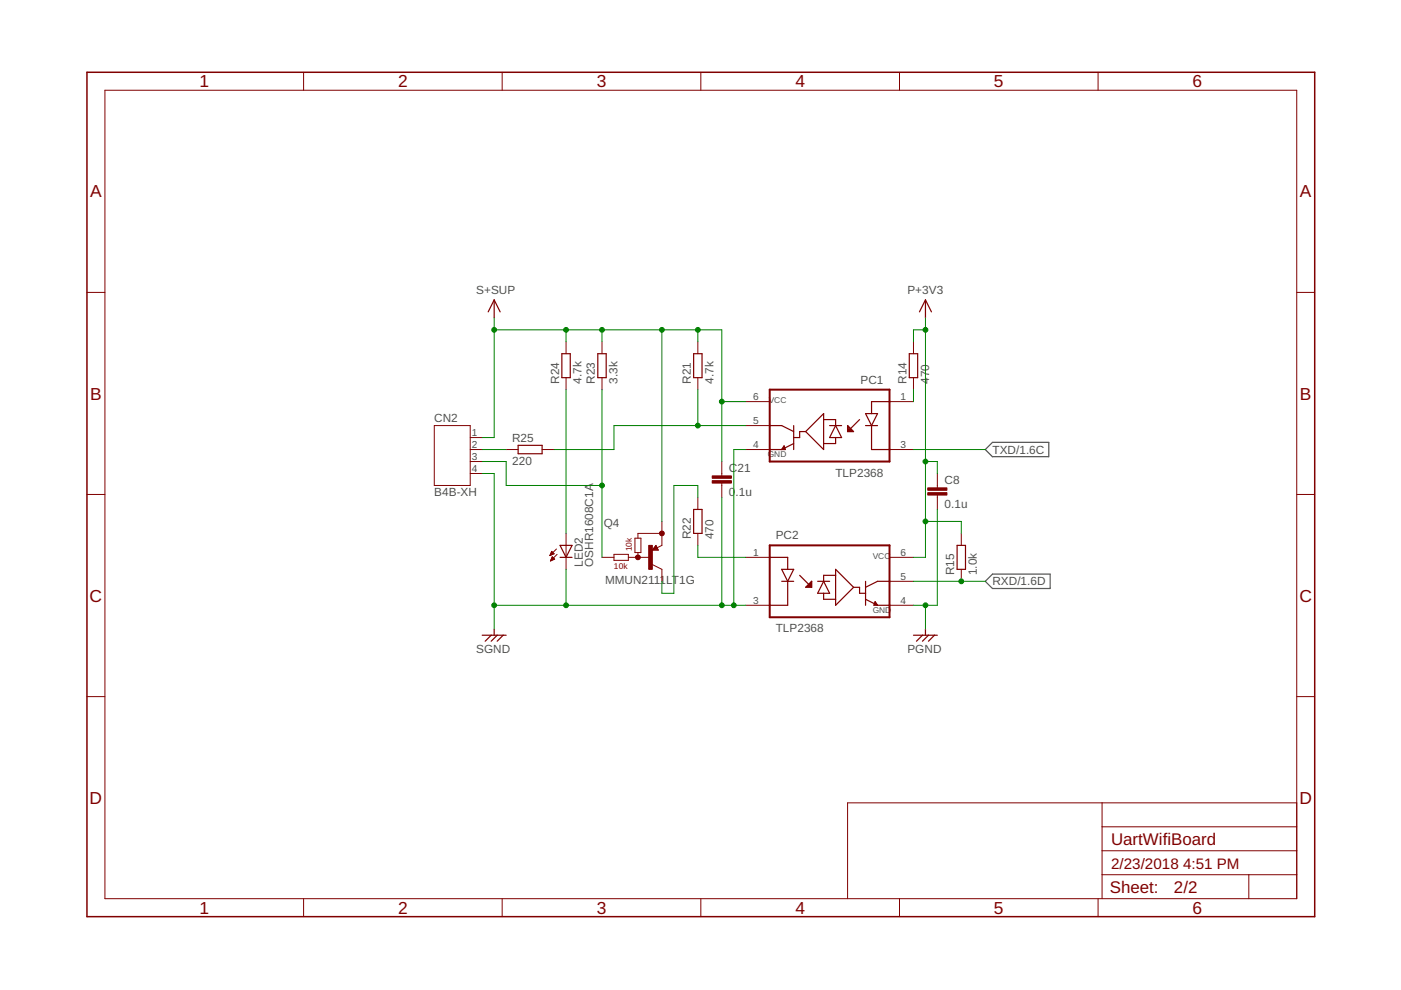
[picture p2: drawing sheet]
<svg xmlns="http://www.w3.org/2000/svg" width="297mm" height="210mm" viewBox="0 0 297 210" stroke-linecap="round" stroke-linejoin="round" font-family="sans-serif">
<path d="M208.9 95.3l1.5-1.5h12v3h-12zM208.9 123.3l1.5-1.6h12.3v3.1h-12.3z" fill="none" stroke="#505050" stroke-width=".25"/>
<g fill="none" stroke="#800000" stroke-width=".21">
<path d="M22.2 19.1h252.7v171.4h-252.7zM64.4 15.3v3.8M106.5 15.3v3.8M148.6 15.3v3.8M190.7 15.3v3.8M232.8 15.3v3.8M18.4 62h3.8M120 72.5v2.5M127.6 72.5v2.5M148 72.5v2.5M193.7 72.5v2.5M274.9 62h3.8"/>
<path d="M92.1 90.2h7.6v12.7h-7.6zM99.7 97.9h2.5M99.7 95.3h2.5M99.7 92.8h2.5M107.3 95.3h2.6M114.9 95.3h2.6M120 80.1v2.5M127.6 80.1v2.5M148 80.1v2.5M153 97.9v3M158.1 90.2h5.1M158.1 95.3h5.1"/>
<path d="M158.1 85.2h5.1M188.6 95.3h5.1M188.6 85.2h5.1M193.7 80.1v2.5M18.4 104.8h3.8M99.7 100.4h2.5M116.6 117.8h.1M116.6 117.6h.3M116.7 117.5h.5M116.8 117.4h.7M116.8 118.9h.1M116.8 118.7h.4"/>
<path d="M116.8 117.3h.5M116.9 117.2h.3M116.9 118.6h.6M116.9 117h.2M116.9 118.5h.6M117 116.9l-.4 .9M117 116.9l.5 .5M117 116.9h.1M117 118.4h.4M117 118.2h.3M117.1 118.1h.1M117.1 118l.5 .6-.9 .3z"/>
<path d="M117.5 117.4l-.9 .4M118 116.4l-1.4 1.4M118.1 117.5l-1.4 1.4M120 113.1v7.6M127.6 118.2h2.6M130.2 117.5h3v1.3h-3zM133.2 118.2h4.6M134.6 114.1h1.3v3.1h-1.3zM135.3 117.2v1M138.3 119.7l2 1v2.6M138.4 116.6h1.1M138.5 116.4h1"/>
<path d="M138.6 116.3h.8M138.6 116.2h.7M138.7 116.1h.6M138.8 116h.4M138.9 115.8h.3M139 115.7h.1M139.1 115.6l.5 1h-1.3zM140.3 113.1h-5v1M140.3 110.6v5l-2 1M148 105.5v2.5M148 113.1v2.5M153 102.4v3.1"/>
<path d="M158.1 118.2h5.1M188.6 118.2h5.1M198.7 100.4v3M198.7 105v3M203.8 113.1v2.5M274.9 104.8h3.8M158.1 128.3h5.1M188.6 123.3h5.1M188.6 128.3h5.1M203.8 120.7v2.6M18.4 147.7h3.8M274.9 147.7h3.8"/>
<path d="M233.7 170.2v20.3M233.7 175.3h41.2M274.9 170.2h-95.2v20.3M64.4 190.5v3.9M106.5 190.5v3.9M148.6 190.5v3.9M190.7 190.5v3.9M232.8 190.5v3.9M233.7 185.5h41.2M233.7 180.4h41.2M264.8 185.5v5"/>
</g>
<path d="M163.2 82.6h25.4v15.3h-25.4zM163.2 115.6h25.4v15.3h-25.4z" fill="none" stroke="#800000" stroke-width=".42"/>
<g fill="none" stroke="#800000" stroke-width=".25">
<path d="M104.8 63.6v3.8M104.8 63.6l-1.3 2.5M104.8 63.6l1.2 2.5M119.1 75h1.8v5.1h-1.8zM126.7 75h1.8v5.1h-1.8zM147.1 75h1.7v5.1h-1.7zM192.8 75h1.8v5.1h-1.8zM196.2 63.6v3.8M196.2 63.6l-1.3 2.5M196.2 63.6l1.3 2.5M109.9 94.4h5v1.8h-5zM163.2 90.2h2.5l2.6 1.3"/>
<path d="M165.8 95.2h.7M165.9 95h.5M166.1 94.8h.2M166.2 94.6h.1M168.3 94l-2.6 1.3 .5-.7 .3 .7h-3.3M168.3 90.2v5.1M170.8 91.5h-1.3v1.3h-1.2M170.8 91.5l3.8-3.8v7.6zM174.6 89h2.6v1.2M175.9 90.2h2.5M177.2 90.2l1.2 2.6h-2.5zM177.2 92.8v1.2h-2.6"/>
<path d="M179.7 90.2l1.3 1.3h-1.3zM179.7 91.2h1M179.7 91h.8M179.7 90.8h.6M179.7 90.6h.3M179.7 90.4h.1M182.2 89l-2.5 2.5M183.5 87.7h2.6l-1.3 2.5zM183.5 90.2h2.6M184.8 90.2v5.1h3.8M188.6 85.2h-3.8v2.5M118.7 118.2h2.6"/>
<path d="M118.7 115.6h2.6l-1.3 2.6zM147.1 108h1.7v5.1h-1.7zM163.2 118.2h3.8v2.5M202.9 115.6h1.8v5.1h-1.8zM102.2 134.7h5.1M104.1 134.7l-1.2 1.3M104.8 133.4v1.3M105.4 134.7l-1.3 1.3M106.7 134.7l-1.3 1.3M165.7 120.7h2.6l-1.3 2.6zM165.7 123.3h2.6M167 123.3v5h-3.8"/>
<path d="M169.5 122l2.6 2.5M171 124.4h1.1M171.2 124.1h.9M171.4 123.9h.7M171.6 123.7h.5M171.9 123.5h.2M172.1 123.3h.1M172.1 123.3v1.2M172.1 123.3l-1.3 1.2h1.3M173.4 123.3h2.5M174.6 125.8v1.3h2.6M174.6 123.3l1.3 2.5h-2.5z"/>
<path d="M177.2 122h-2.6v1.3M177.2 120.7l3.8 3.8-3.8 3.8zM181 124.5h1.2v1.3h1.3M183.5 127.1l2.6 1.2-.6-.7-.2 .7h3.3M183.5 123.3v5M185.4 128.1h.5M185.4 127.9h.4M185.5 127.7h.1M188.6 123.3h-2.5l-2.6 1.2M193.7 134.7h5M195.6 134.7l-1.3 1.3M196.2 133.4v1.3"/>
<path d="M196.8 134.7l-1.2 1.3M198.1 134.7l-1.3 1.3"/>
</g>
<g fill="#800000" stroke="#800000" stroke-width=".21">
<path d="M196.7 104.5h4.1v.5h-4.1z"/>
<path d="M196.7 103.4h4.1v.5h-4.1z"/>
<path d="M151 101.9h4.1v.5h-4.1z"/>
<path d="M151 100.9h4.1v.5h-4.1z"/>
<path d="M137.5 115.6h.8v5.1h-.8z"/>
</g>
<g fill="#800000" stroke="#800000" stroke-width=".21">
<path d="M135 118l.4-.1 .2 .3-.1 .1-.3 .2-.2-.3h.3h-.3z" fill-rule="evenodd"/>
<path d="M140.1 112.9h.5v.4l-.3 .1-.3-.3h.4h-.4z" fill-rule="evenodd"/>
<path d="M134.9 117.8a.51 .51 0 0 1 .8 .1 .51 .51 0 0 1-.3 .8 .51 .51 0 0 1-.7-.5h.3a.26 .26 0 0 1 .4-.3 .26 .26 0 0 1 0 .5 .26 .26 0 0 1-.4-.1l-.3-.1z" fill-rule="evenodd"/>
<path d="M140 112.7a.51 .51 0 0 1 .8 .2 .51 .51 0 0 1-.3 .7 .51 .51 0 0 1-.7-.5h.3a.26 .26 0 0 1 .3-.2 .26 .26 0 0 1 .1 .4 .26 .26 0 0 1-.4-.1l-.3-.1z" fill-rule="evenodd"/>
</g>
<path d="M18.4 15.3h260.3v179.1h-260.3z" fill="none" stroke="#800000" stroke-width=".32"/>
<g fill="none" stroke="#008000" stroke-width=".21">
<path d="M104.8 67.4v25.4h-2.6M104.8 69.9h48.2v28M120 69.9v2.6M127.6 69.9v2.6M140.3 69.9v40.7M148 69.9v2.6M196.2 69.9h-2.5v2.6M196.2 67.4v50.8h-2.5M102.2 95.3h5.1M102.2 97.9h5.1v5h20.3M120 82.6v30.5M127.6 82.6v35.6"/>
<path d="M148 82.6v7.6M153 85.2h5.1M158.1 90.2h-27.9v5.1h-12.7M158.1 95.3h-2.5v33M193.7 95.3h15.2M193.7 82.6v2.6M196.2 97.9h2.5v2.5M102.2 100.4h2.6v33M148 105.5v-2.6h-5.1v22.9h-2.6v-2.5M148 115.6v2.6h10.1M153 105.5v22.8M196.2 110.6h7.6v2.5"/>
<path d="M198.7 108v20.3h-5M104.8 128.3h53.3M120 120.7v7.6M193.7 123.3h15.2M196.2 128.3v5.1"/>
</g>
<g fill="#008000" stroke="#008000" stroke-width=".21">
<circle cx="104.8" cy="69.9" r=".51"/>
<circle cx="148" cy="69.9" r=".51"/>
<circle cx="127.6" cy="69.9" r=".51"/>
<circle cx="140.3" cy="69.9" r=".51"/>
<circle cx="153" cy="85.2" r=".51"/>
<circle cx="120" cy="69.9" r=".51"/>
<circle cx="104.8" cy="128.3" r=".51"/>
<circle cx="155.6" cy="128.3" r=".51"/>
<circle cx="153" cy="128.3" r=".51"/>
<circle cx="120" cy="128.3" r=".51"/>
<circle cx="196.2" cy="128.3" r=".51"/>
<circle cx="196.2" cy="97.9" r=".51"/>
<circle cx="196.2" cy="110.6" r=".51"/>
<circle cx="196.2" cy="69.9" r=".51"/>
<circle cx="148" cy="90.2" r=".51"/>
<circle cx="127.6" cy="102.9" r=".51"/>
<circle cx="203.8" cy="123.3" r=".51"/>
</g>
<g font-size="3.7" fill="#800000">
<text x="42.3" y="18.5">1</text>
<text x="84.4" y="18.5">2</text>
<text x="126.5" y="18.5">3</text>
<text x="168.6" y="18.5">4</text>
<text x="210.7" y="18.5">5</text>
<text x="252.9" y="18.5">6</text>
<text x="19.1" y="41.9">A</text>
<text x="275.6" y="41.9">A</text>
<text x="19.1" y="84.7">B</text>
<text x="275.6" y="84.7">B</text>
<text x="19" y="127.6">C</text>
<text x="275.5" y="127.6">C</text>
<text x="19" y="170.4">D</text>
<text x="275.5" y="170.4">D</text>
<text x="42.3" y="193.7">1</text>
<text x="84.4" y="193.7">2</text>
<text x="126.5" y="193.7">3</text>
<text x="168.6" y="193.7">4</text>
<text x="210.7" y="193.7">5</text>
<text x="252.9" y="193.7">6</text>
</g>
<g font-size="3.6" fill="#800000">
<text x="235.6" y="179.1">UartWifiBoard</text>
<text x="235.3" y="189.4">Sheet:</text>
<text x="248.9" y="189.3">2/2</text>
</g>
<g font-size="3.2" fill="#800000">
<text x="235.6" y="184.2">2/23/2018</text>
<text x="250.8" y="184.2">4:51 PM</text>
</g>
<g font-size="2.5" fill="#505050">
<text x="101" y="62.3">S+SUP</text>
<text x="192.4" y="62.3">P+3V3</text>
<text x="118.5" y="81.4" transform="rotate(-90 118.5 81.4)">R24</text>
<text x="123.3" y="81.4" transform="rotate(-90 123.3 81.4)">4.7k</text>
<text x="126.1" y="81.4" transform="rotate(-90 126.1 81.4)">R23</text>
<text x="130.9" y="81.4" transform="rotate(-90 130.9 81.4)">3.3k</text>
<text x="146.5" y="81.4" transform="rotate(-90 146.5 81.4)">R21</text>
<text x="151.3" y="81.4" transform="rotate(-90 151.3 81.4)">4.7k</text>
<text x="182.4" y="81.4">PC1</text>
<text x="192.2" y="81.4" transform="rotate(-90 192.2 81.4)">R14</text>
<text x="197" y="81.4" transform="rotate(-90 197 81.4)">470</text>
<text x="92.1" y="89.5">CN2</text>
<text x="108.6" y="93.8">R25</text>
<text x="108.6" y="98.6">220</text>
<text x="154.6" y="100">C21</text>
<text x="177.1" y="101">TLP2368</text>
<text x="210.4" y="96.2">TXD/1.6C</text>
<text x="92.1" y="105.2">B4B-XH</text>
<text x="154.6" y="105.1">0</text>
<text x="156" y="105.1">.1u</text>
<text x="200.3" y="107.6">0.1u</text>
<text x="200.3" y="102.6">C8</text>
<text x="128" y="111.8">Q4</text>
<text x="146.5" y="114.4" transform="rotate(-90 146.5 114.4)">R22</text>
<text x="151.3" y="114.4" transform="rotate(-90 151.3 114.4)">470</text>
<text x="164.5" y="114.4">PC2</text>
<text x="123.6" y="120.2" transform="rotate(-90 123.6 120.2)">LED2</text>
<text x="125.7" y="120.2" transform="rotate(-90 125.7 120.2)">OSHR1608C1A</text>
<text x="128.3" y="123.8">MMUN2111LT1G</text>
<text x="202.3" y="122" transform="rotate(-90 202.3 122)">R15</text>
<text x="207.1" y="122" transform="rotate(-90 207.1 122)">1.0k</text>
<text x="210.4" y="124.1">RXD/1.6D</text>
<text x="164.5" y="134">TLP2368</text>
<text x="101" y="138.5">SGND</text>
<text x="192.4" y="138.5">PGND</text>
</g>
<g font-size="2.1" fill="#505050">
<text x="159.7" y="89.9">5</text>
<text x="159.7" y="84.8">6</text>
<text x="190.9" y="84.8">1</text>
<text x="100.1" y="95">2</text>
<text x="100.1" y="92.4">1</text>
<text x="159.7" y="95">4</text>
<text x="190.9" y="95">3</text>
<text x="100.1" y="97.5">3</text>
<text x="100.1" y="100">4</text>
<text x="159.7" y="117.8">1</text>
<text x="190.9" y="117.8">6</text>
<text x="190.9" y="122.9">5</text>
<text x="159.7" y="128">3</text>
<text x="190.9" y="128">4</text>
</g>
<g font-size="1.8" fill="#505050">
<text x="163" y="85.5">VCC</text>
<text x="162.8" y="97">GND</text>
<text x="185" y="118.6">VCC</text>
<text x="185" y="130">GND</text>
</g>
<g font-size="1.8" fill="#800000">
<text x="134" y="116.9" transform="rotate(-90 134 116.9)">10k</text>
<text x="130.2" y="120.7">10k</text>
</g>
</svg>
